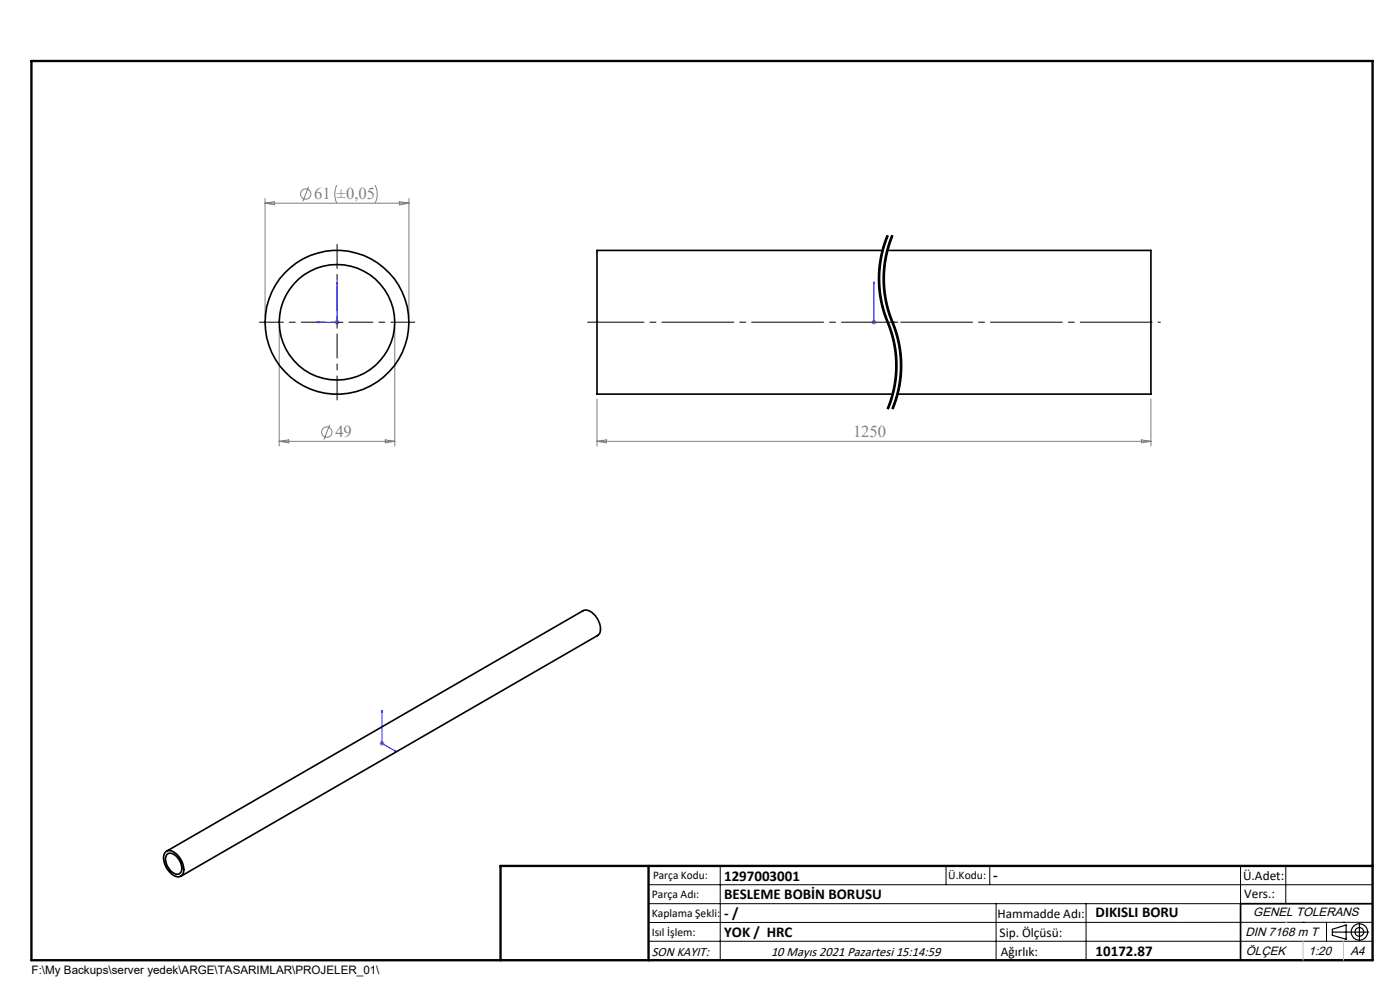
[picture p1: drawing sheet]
<svg xmlns="http://www.w3.org/2000/svg" width="297mm" height="210mm" viewBox="0 0 297 210" stroke-linecap="round" stroke-linejoin="round" font-family="sans-serif">
<g fill="none" stroke="#808080" stroke-width=".21">
<path d="M65.5 39.6l-1.3 3.1M71.5 39.3a4.2 4.2 0 0 0 0 3.8M79.6 39.3a4.6 4.6 0 0 1 0 3.8M56.2 42.1v25.3M56.2 43.1h30.5M56.2 43.1l2-.3v.7zM84.7 42.8l2 .3-2 .4zM86.7 42.1v25.3M59.2 69.3v25.3M71 68.4h1M71.2 68l.7 .7M71.5 67.9v1"/>
<path d="M71.9 68l-.7 .7M83.7 69.3v25.3M184.9 68.4h1M185 68l.7 .7M185.4 67.9v1M185.7 68l-.7 .7M59.2 93.6h24.5M59.2 93.6l2-.3v.6zM70 90.1l-1.3 3.1M81.7 93.3l2 .3-2 .3zM126.6 84.6v10M126.6 93.6h117.6"/>
<path d="M126.6 93.6l2.1-.3v.6zM242.1 93.3l2.1 .3-2.1 .3zM244.2 84.6v10M80.5 157.7h1M80.7 157.3l.7 .7M81 157.2v1M81.4 157.3l-.7 .7"/>
<circle cx="64.8" cy="41.2" r="1.09"/>
<circle cx="69.3" cy="91.7" r="1.09"/>
</g>
<path d="M188.3 49.9a24 24 0 0 0 0 18.4M189.3 49.9a24 24 0 0 0 0 18.4M188.3 68.3a24 24 0 0 1 0 18.5M189.3 68.3a24 24 0 0 1 0 18.5" fill="none" stroke="#000" stroke-width=".21" stroke-dasharray="6.3 1.3 1.3 1.3" stroke-dashoffset="3.9" stroke-linecap="butt"/>
<g fill="none" stroke="#000" stroke-width=".21">
<path d="M186.4 56.7l-.1 2.1 .1 2.8 .5 2.8 .5 2M186.7 59.5l.1 2.1 .4 2.7M187.4 56.7l-.1 2.8 .1 2.1 .3 2.1 .7 2.7M187.7 59.5l.1 2.1 .4 2.7M187.8 51.9l-.9 4.1-.2 3.5M188.2 49.9l-1.2 3.3-.6 3.5M188.3 49.9a24.4 24.4 0 0 0 .5 19.8 23.9 23.9 0 0 1-.5 17.1M188.5 50l-.7 1.9M188.6 52.6l-.7 3.4-.2 3.5M188.8 51.9l-.2 .7M189.2 49.9l-1.2 3.3-.6 3.5M189.3 49.9a24.4 24.4 0 0 0 .5 19.8 24 24 0 0 1-.5 17.1"/>
<path d="M189.5 50l-.7 1.9M70.2 68.4h2.5M71.5 67.1v2.5M187.2 64.3l1.2 3.7M187.4 66.4a27.7 27.7 0 0 1 2.6 10.8 23.8 23.8 0 0 1-1.8 9.5M188.2 64.3l.4 1.4M188.4 68l.1 .3zM188.4 66.4a27.7 27.7 0 0 1 2.6 10.8 23.8 23.8 0 0 1-1.8 9.5M188.5 68.3l.9 2.6M188.6 65.6l1.6 4.7 .8 3.4M189.4 70.9l.6 2.8M190 73.7a24.1 24.1 0 0 1-.6 10.5"/>
<path d="M191 73.7a24.2 24.2 0 0 1-1 11.8M189 85.5l-.5 1.3M189.4 84.2l-.4 1.3M190 85.5l-.5 1.3M137.6 187.7h153.6M137.6 191.7h153.6M137.6 199.7h153.6M152.8 183.7v20M200.7 183.7v4M210 183.7v4M211.3 191.7v12M230.4 191.7v12"/>
<path d="M263.2 183.7v20M272.8 183.7v8M276.4 195.6h.1M281.4 195.6v4.1M285 195.6h.1M291.2 195.6l-153.6 .1"/>
</g>
<g fill="none" stroke="#000" stroke-width=".25">
<path d="M282.6 197.7h7.8M282.6 197.1l3-.9v3l-3-.8zM288.4 195.8v3.8M106.2 203.7h185"/>
<circle cx="288.4" cy="197.7" r="1.74"/>
<circle cx="288.4" cy="197.7" r=".93"/>
</g>
<path d="M71.5 59.8v8.6h-4.3M71.5 59.8l.1 .4h-.2zM185.4 59.8v.4v-.4M185.4 59.8v8.6M67.2 68.4l.4-.1v.2zM185.4 68.3v.2zM185.4 68.4h.1M81 150.7v7l3.1 1.7M81 150.7l.1 .4-.1-.1zM83.8 159.2l.3 .2h-.3z" fill="none" stroke="#00f" stroke-width=".21"/>
<path d="M124.7 68.3h65.8" fill="none" stroke="#000" stroke-width=".21" stroke-dasharray="15.2 1.3 1.3 1.3" stroke-dashoffset="3.3"/>
<path d="M189.3 68.3h56.9" fill="none" stroke="#000" stroke-width=".21" stroke-dasharray="15.2 1.3 1.3 1.3" stroke-dashoffset="-1.8"/>
<path d="M69 68.3h-14M71.5 65.8v-14M71.5 70.8v14M74 68.3h14" fill="none" stroke="#000" stroke-width=".21" stroke-dasharray="15.2 1.3 1.3 1.3" stroke-dashoffset="10.1"/>
<path d="M291.2 191.7h-28v12" fill="none" stroke="#000" stroke-width=".35"/>
<path d="M6.7 12.9h284.5v190.8h-284.5zM137.6 183.7v20M291.2 183.7h-185v20" fill="none" stroke="#000" stroke-width=".5"/>
<path d="M276.4 199.7v4M285 199.7v4" fill="none" stroke="#c0c0c0" stroke-width=".21"/>
<path d="M272.8 195.6h.1" fill="none" stroke="#c0c0c0" stroke-width=".25"/>
<g fill="#00f">
<path d="M185.4 68.3v.2zM185.4 59.8v.4z"/>
<path d="M67.2 68.4l.4 .1v-.2zM71.5 59.8l-.1 .4h.2zM83.8 159.2l.3 .2h-.3zM81 150.7l.1 .4-.1-.1z"/>
</g>
<g fill="none" stroke="#000" stroke-width=".35">
<path d="M187.2 53.1h-60.6v30.5h62.8M188.2 53.1h56v30.5h-53.8M35 180.9a1.62 1.62 0 0 1 2.4 .2 4 4 0 0 1 1.3 4.5 1.62 1.62 0 0 1-2.4-.3 4 4 0 0 1-1.3-4.4zM35.3 180.6l88.4-51.1a2.61 2.61 0 0 1 2.9 1.6 3.1 3.1 0 0 1 .4 3.6l-88.6 51.2M35.4 181.2a1.56 1.56 0 0 1 2.2 .7 2.83 2.83 0 0 1 .7 3.3 1.51 1.51 0 0 1-2.2-.7 2.87 2.87 0 0 1-.7-3.3z"/>
<circle cx="71.5" cy="68.4" r="12.3"/>
<circle cx="71.5" cy="68.4" r="15.3"/>
</g>
<g font-size="3.5" fill="#808080">
<text x="66.7" y="42.3">61 ±0,05</text>
<text x="71.1" y="92.8">49</text>
<text x="181" y="92.8">1250</text>
</g>
<g font-size="3.2">
<text x="153.6" y="186.8">1297003001</text>
<text x="153.6" y="190.8">BESLEME BOBİN BORUSU</text>
<text x="210.7" y="186.6">-</text>
<text x="153.6" y="194.8">- /</text>
<text x="232.4" y="194.5">DIKISLI BORU</text>
<text x="153.6" y="198.8">YOK / HRC</text>
<text x="232.4" y="202.8">10172.87</text>
</g>
<g font-size="2.8">
<text x="263.7" y="186.7">Ü.Adet:</text>
<text x="263.9" y="190.5">Vers.:</text>
<text x="211.6" y="194.8">Hammadde Adı:</text>
<text x="138.3" y="202.8">SON KAYIT:</text>
<text x="163.6" y="202.8">10 Mayıs 2021 Pazartesi 15:14:59</text>
<text x="212.1" y="198.7">Sip. Ölçüsü:</text>
<text x="212.3" y="202.7">Ağırlık:</text>
</g>
<g font-size="2.6">
<text x="265.9" y="194.4">GENEL TOLERANS</text>
<text x="264.2" y="198.5">DIN 7168 m T</text>
<text x="264.3" y="202.6">ÖLÇEK</text>
<text x="277.6" y="202.6">1:20</text>
<text x="286.5" y="202.6">A4</text>
</g>
<g font-size="2.5">
<text x="138.3" y="190.5">Parça Adı:</text>
<text x="138.5" y="186.5">Parça Kodu:</text>
<text x="201.2" y="186.5">Ü.Kodu:</text>
<text x="138.3" y="194.5">Kaplama Şekli:</text>
<text x="138.3" y="198.6">Isıl İşlem:</text>
<text x="6.7" y="206.7">F:\My Backups\server yedek\ARGE\TASARIMLAR\PROJELER_01\</text>
</g>
</svg>
